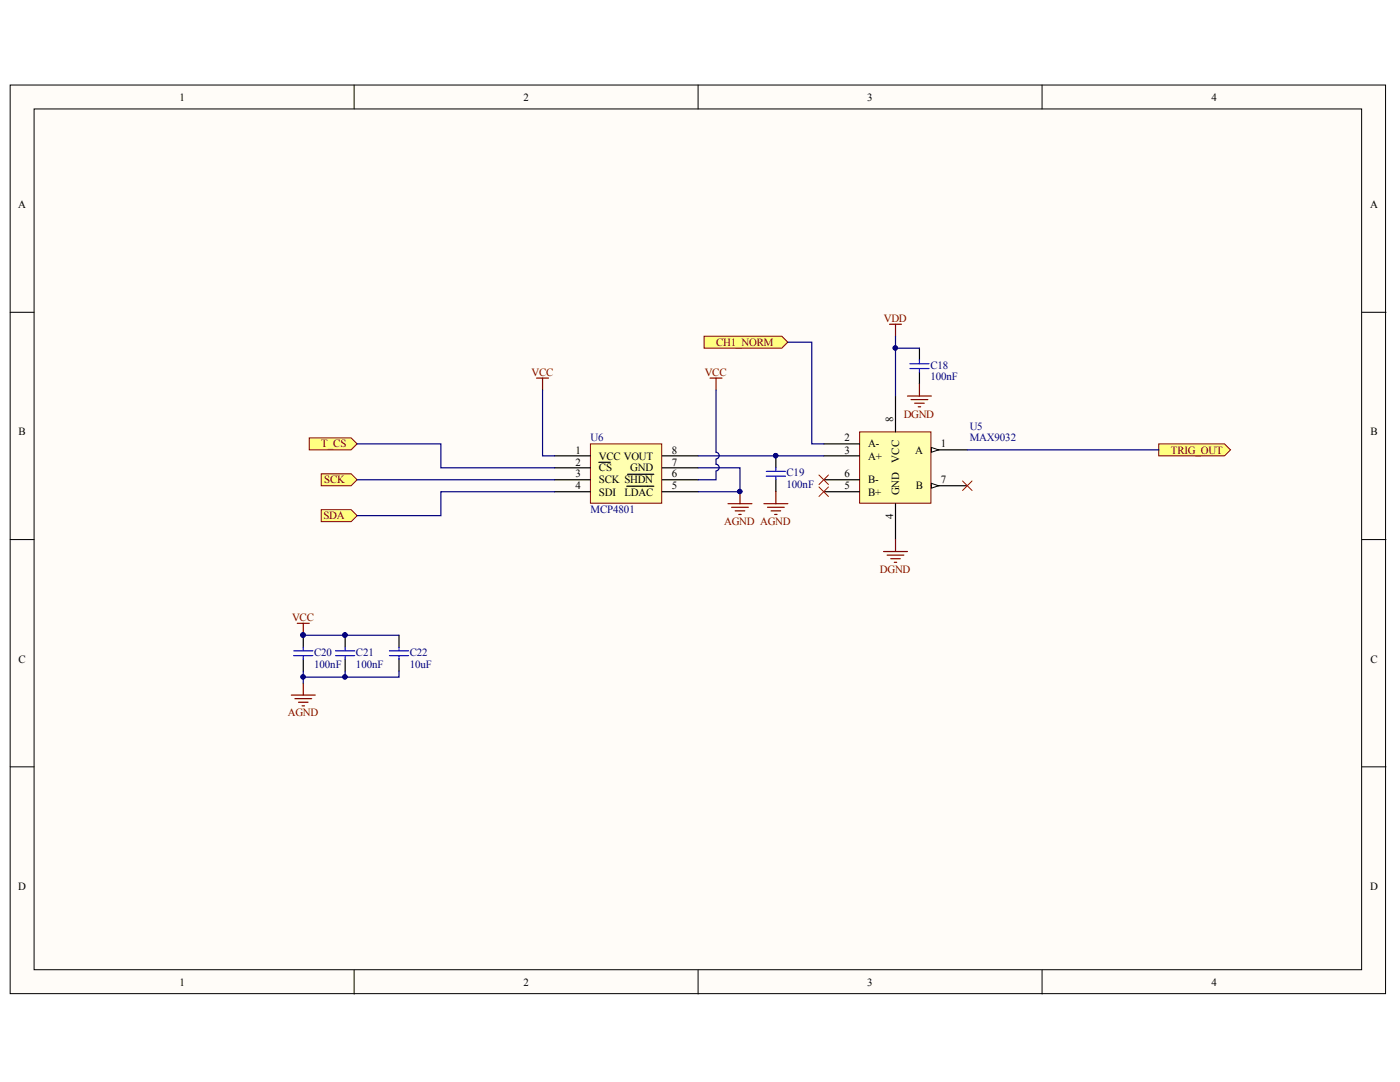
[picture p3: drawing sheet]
<svg xmlns="http://www.w3.org/2000/svg" width="279mm" height="216mm" viewBox="0 0 279 216" stroke-linecap="round" stroke-linejoin="round" font-family="sans-serif">
<g fill="#fffcf8" stroke="#000" stroke-width=".2">
<path d="M2 17h274.5v181.3h-274.5z"/>
<path d="M6.8 21.7h264.9v171.8h-264.9z"/>
</g>
<path d="M70.7 17v4.7M139.3 17v4.7M208 17v4.7M2 62.3h4.8M271.8 62.3h4.8M2 107.7h4.8M271.8 107.7h4.8M2 153h4.8M271.8 153h4.8M70.7 193.6v4.8M139.3 193.6v4.8M208 193.6v4.8" fill="none" stroke="#000" stroke-width=".2"/>
<g fill="#ffff80" stroke="#800000" stroke-width=".2">
<path d="M231.2 88.6h13.2l1.2 1.2-1.2 1.2h-13.2z" fill-rule="evenodd"/>
<path d="M64.1 94.5h6l1.2 1.2-1.2 1.2h-6z" fill-rule="evenodd"/>
<path d="M61.7 87.4h8.4l1.2 1.2-1.2 1.2h-8.4z" fill-rule="evenodd"/>
<path d="M64.1 101.7h6l1.2 1.2-1.2 1.2h-6z" fill-rule="evenodd"/>
</g>
<path d="M171.6 86.2h14.2v14.2h-14.2z" fill="#ffffb0" stroke="#800000" stroke-width=".2"/>
<path d="M185.9 89.8h7.1" fill="none" stroke="#000" stroke-width=".24"/>
<path d="M185.9 89.3l1.4 .5-1.4 .4z" fill="#fffcf8"/>
<path d="M185.9 89.3l1.4 .5-1.4 .4z" fill="none" stroke="#000" stroke-width=".2"/>
<path d="M164.4 88.6h7.2M164.4 91h7.2M164.4 98.1h7.2M164.4 95.7h7.2M185.9 96.9h7.1M178.7 100.5v7.2" fill="none" stroke="#000" stroke-width=".24"/>
<path d="M185.9 96.4l1.4 .5-1.4 .5z" fill="#fffcf8"/>
<path d="M185.9 96.4l1.4 .5-1.4 .5z" fill="none" stroke="#000" stroke-width=".2"/>
<path d="M178.7 79v7.2M154.8 91v2.3M154.8 95.7v2.4M68.9 126.8v2.3M68.9 131.5v2.4" fill="none" stroke="#000" stroke-width=".24"/>
<g fill="none" stroke="#800000" stroke-width=".24">
<path d="M107.1 75.4h2.4M108.3 75.4v2.4M177.5 64.7h2.4M178.7 64.7v2.4M147.7 98.1v2.4M154.8 98.1v2.4M145.3 100.5h4.8M146 101.2h3.3M146.7 101.9h1.9M147.4 102.7h.5M152.5 100.5h4.7M153.2 101.2h3.3"/>
<path d="M153.9 101.9h1.9M154.6 102.7h.5"/>
</g>
<g fill="#000080" stroke="#000080" stroke-width=".2">
<circle cx="154.8" cy="90.9" r=".43"/>
<circle cx="68.8" cy="126.7" r=".43"/>
<circle cx="147.6" cy="98.1" r=".43"/>
</g>
<path d="M152.9 95h3.9M152.9 94.1h3.9M154.8 93.3v.8M154.8 95v.7M67 130.8h3.8M67 129.9h3.8M68.9 129.1v.8M68.9 130.8v.7" fill="none" stroke="#00f" stroke-width=".24"/>
<path d="M163.4 94.8l1.9 1.9M163.4 97.2l1.9 1.9M165.3 94.8l-1.9 1.9M165.3 97.2l-1.9 1.9M192.1 96l1.9 1.9M194 96l-1.9 1.9" fill="none" stroke="#f00" stroke-width=".2"/>
<path d="M140.5 67.1h15.5l1.2 1.2-1.2 1.2h-15.5z" fill-rule="evenodd" fill="#ffff80" stroke="#800000" stroke-width=".2"/>
<path d="M183.5 69.5v2.4M183.5 74.3v2.3M79.6 126.8v2.3M79.6 131.5v2.4" fill="none" stroke="#000" stroke-width=".24"/>
<path d="M181.6 73.5h3.8M181.6 72.6h3.8M183.5 71.9v.7M183.5 73.5v.8M77.7 130.8h3.8M77.7 129.9h3.8M79.6 129.1v.8M79.6 130.8v.7" fill="none" stroke="#00f" stroke-width=".24"/>
<path d="M141.7 75.4h2.4M142.9 75.4v2.4" fill="none" stroke="#800000" stroke-width=".24"/>
<path d="M117.8 88.6h14.3v11.8h-14.3z" fill="#ffffb0" stroke="#800000" stroke-width=".2"/>
<g fill="none" stroke="#000" stroke-width=".24">
<path d="M110.7 91h7.1M110.7 93.3h7.1M110.7 95.7h7.1M110.7 98.1h7.1M119.5 92.2h1.3M120.9 92.2h.9M125.1 97h1.2M125.2 94.6h1M126.3 94.6h1.3M126.4 97h1.3M127.7 94.6h1.4M127.8 97h2.7"/>
<path d="M129.1 94.6h1.4M132.2 91h7.1M132.2 93.3h7.1M132.2 95.7h7.1M132.2 98.1h7.1M60.5 126.8v2.3M60.5 131.5v2.4"/>
</g>
<g fill="#000080" stroke="#000080" stroke-width=".2">
<circle cx="60.5" cy="126.7" r=".43"/>
<circle cx="154.8" cy="90.9" r=".43"/>
<circle cx="178.7" cy="69.4" r=".43"/>
<circle cx="147.6" cy="98.1" r=".43"/>
<circle cx="68.8" cy="135.1" r=".43"/>
<circle cx="60.5" cy="135.1" r=".43"/>
<circle cx="68.8" cy="126.7" r=".43"/>
</g>
<path d="M58.6 130.8h3.8M58.6 129.9h3.8M60.5 129.1v.8M60.5 130.8v.7" fill="none" stroke="#00f" stroke-width=".24"/>
<g fill="none" stroke="#800000" stroke-width=".24">
<path d="M181.1 79h4.8M181.8 79.7h3.4M183.5 76.6v2.4M182.5 80.5h1.9M183.3 81.2h.4M176.3 110.1h4.8M177 110.8h3.4M177.8 111.5h1.9M178.5 112.2h.5M178.7 107.7v2.4M58.1 138.7h4.8M58.9 139.4h3.3"/>
<path d="M59.3 124.4h2.4M60.5 124.4v2.4M60.5 136.3v2.4M59.6 140.1h1.9M60.3 140.8h.5"/>
</g>
<g fill="none" stroke="#000080" stroke-width=".24">
<path d="M108.3 77.8v13.2h2.4M142.9 77.8v12.4a.67 .67 0 0 1 .6 .7 .67 .67 0 0 1-.6 .7M157.2 68.3h4.8v20.3h2.4M178.7 67.1v11.9M178.7 69.5h4.8M71.3 88.6h16.7v4.7h22.7M71.3 95.7h39.4M110.7 98.1h-22.7v4.8h-16.7M139.3 91h25.1M139.3 93.3h8.4v4.8h-8.4M142.9 91.7v.9a.67 .67 0 0 1 .6 .7 .67 .67 0 0 1-.6 .7M142.9 94.1v1.6h-3.6"/>
<path d="M193 89.8h38.2M60.5 126.8h19.1M60.5 133.9v2.4M60.5 135.1h8.4M68.9 133.9v1.2h10.7v-1.2"/>
</g>
<g font-size="2.2">
<text x="35.8" y="20.1">1</text>
<text x="104.5" y="20.1">2</text>
<text x="173.1" y="20.1">3</text>
<text x="241.8" y="20.1">4</text>
<text x="3.6" y="41.5">A</text>
<text x="273.4" y="41.5">A</text>
<text x="3.7" y="86.9">B</text>
<text x="168.5" y="88.1">2</text>
<text x="173.3" y="89.3">A-</text>
<text x="178.2" y="84.3" transform="rotate(-90 178.2 84.3)">8</text>
<text x="187.8" y="89.3">1</text>
<text x="273.5" y="86.9">B</text>
<text x="114.9" y="90.5">1</text>
<text x="114.9" y="92.9">2</text>
<text x="114.9" y="95.3">3</text>
<text x="119.5" y="91.7">VCC VOUT</text>
<text x="119.5" y="94.1">CS</text>
<text x="125.8" y="94.1">GND</text>
<text x="134.1" y="95.3">6</text>
<text x="134.1" y="92.9">7</text>
<text x="134.1" y="90.5">8</text>
<text x="168.5" y="90.5">3</text>
<text x="168.5" y="95.3">6</text>
<text x="173.3" y="91.7">A+</text>
<text x="179.4" y="92.3" transform="rotate(-90 179.4 92.3)">VCC</text>
<text x="182.6" y="90.5">A</text>
<text x="114.9" y="97.6">4</text>
<text x="119.5" y="96.4">SCK SHDN</text>
<text x="119.5" y="98.9">SDI</text>
<text x="124.6" y="98.9">LDAC</text>
<text x="134.1" y="97.6">5</text>
<text x="168.5" y="97.6">5</text>
<text x="173.3" y="98.9">B+</text>
<text x="173.3" y="96.4">B-</text>
<text x="179.4" y="98.8" transform="rotate(-90 179.4 98.8)">GND</text>
<text x="182.8" y="97.6">B</text>
<text x="187.8" y="96.4">7</text>
<text x="178.2" y="103.5" transform="rotate(-90 178.2 103.5)">4</text>
<text x="3.7" y="132.2">C</text>
<text x="273.5" y="132.2">C</text>
<text x="3.6" y="177.6">D</text>
<text x="273.4" y="177.6">D</text>
<text x="35.8" y="196.7">1</text>
<text x="104.5" y="196.7">2</text>
<text x="173.1" y="196.7">3</text>
<text x="241.8" y="196.7">4</text>
</g>
<g font-size="2.2" fill="#800000">
<text x="176.4" y="64.3">VDD</text>
<text x="142.9" y="69">CH1_NORM</text>
<text x="106.1" y="75">VCC</text>
<text x="140.6" y="75">VCC</text>
<text x="180.4" y="83.3">DGND</text>
<text x="64.1" y="89.3">T_CS</text>
<text x="233.7" y="90.5">TRIG_OUT</text>
<text x="64.7" y="96.4">SCK</text>
<text x="64.5" y="103.6">SDA</text>
<text x="144.5" y="104.8">AGND AGND</text>
<text x="175.6" y="114.3">DGND</text>
<text x="58.3" y="123.9">VCC</text>
<text x="57.4" y="143">AGND</text>
</g>
<g font-size="2.2" fill="#000080">
<text x="185.7" y="75.9">100nF</text>
<text x="185.7" y="73.6">C18</text>
<text x="117.8" y="88.1">U6</text>
<text x="193.5" y="85.7">U5</text>
<text x="193.5" y="88.1">MAX9032</text>
<text x="157" y="95">C19</text>
<text x="157" y="97.5">100nF</text>
<text x="117.8" y="102.4">MCP4801</text>
<text x="62.7" y="130.8">C20</text>
<text x="71" y="130.8">C21</text>
<text x="81.8" y="130.8">C22</text>
<text x="62.7" y="133.3">100nF</text>
<text x="71" y="133.3">100nF</text>
<text x="81.8" y="133.3">10uF</text>
</g>
</svg>
